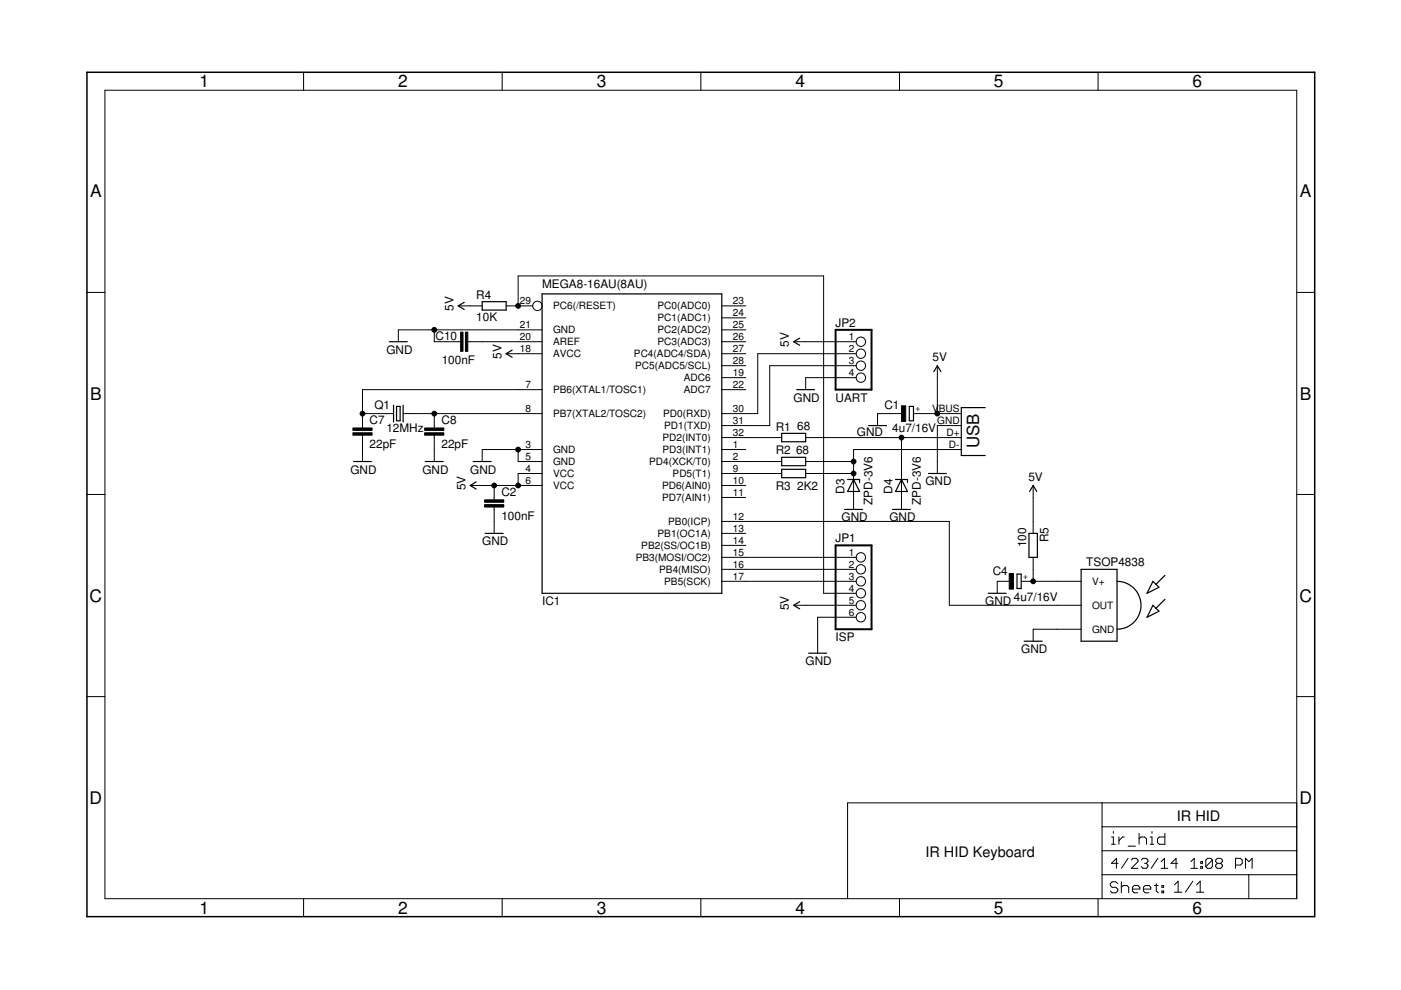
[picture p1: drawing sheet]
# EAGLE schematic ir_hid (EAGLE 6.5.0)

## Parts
C1  4u7/16V  CPOL-EUE2.5-5  [E2,5-5]
C2  100nF  C-EU025-024X044  [C025-024X044]
C4  4u7/16V  CPOL-EUE2.5-5  [E2,5-5]
C7  22pF  C-EU025-024X044  [C025-024X044]
C8  22pF  C-EU025-024X044  [C025-024X044]
C10  100nF  C-EU025-024X044  [C025-024X044]
D3  ZPD-3V6  ZPD  [DO35Z10]
D4  ZPD-3V6  ZPD  [DO35Z10]
IC1  MEGA8-16AU(8AU)  MEGA8-AI  [TQFP32-08]
JP1  ISP  PINHD-1X6  [1X06]
JP2  UART  PINHD-1X4  [1X04]
Q1  12MHz  CRYSTALHC49US  [HC49US]
R1  68  R-EU_0207/10  [0207/10]
R2  68  R-EU_0207/10  [0207/10]
R3  2K2  R-EU_0207/10  [0207/10]
R4  10K  R-EU_0207/10  [0207/10]
R5  100  R-EU_0207/10  [0207/10]
U$1  TSOP4838  [TSOP18XX]
X1  USBA-LP  USB-A-H  [USB-A-H]

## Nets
5V: C1.+ C2.1 IC1.4(VCC) IC1.6(VCC) IC1.18(AVCC) JP1.5 JP2.1 R4.1 R5.1 X1.VBUS(GND)
GND: C1.- C2.2 C4.- C7.2 C8.2 C10.1 D3.A D4.A IC1.3(GND) IC1.5(GND) IC1.21(GND) JP1.6 JP2.4 U$1.GND X1.GND(VBUS)
N$1: IC1.32(PD2(INT0)) R1.1
N$2: IC1.9(PD5(T1)) R3.1
N$3: IC1.2(PD4(XCK/T0)) R2.1
N$4: D4.C R1.2 X1.D+(D-)
N$5: C10.2 IC1.20(AREF)
N$6: D3.C R2.2 R3.2 X1.D-(D+)
N$7: C7.1 IC1.7(PB6(XTAL1/TOSC1)) Q1.1
N$8: C8.1 IC1.8(PB7(XTAL2/TOSC2)) Q1.2
N$9: IC1.29(PC6(/RESET)) JP1.4 R4.2
N$10: C4.+ R5.2 U$1.VCC(V+)
N$11: IC1.30(PD0(RXD)) JP2.2
N$12: IC1.15(PB3(MOSI/OC2)) JP1.1
N$13: IC1.16(PB4(MISO)) JP1.2
N$14: IC1.17(PB5(SCK)) JP1.3
N$15: IC1.31(PD1(TXD)) JP2.3
N$16: IC1.12(PB0(ICP)) U$1.OUT
Unconnected: IC1.1(PD3(INT1)) IC1.10(PD6(AIN0)) IC1.11(PD7(AIN1)) IC1.13(PB1(OC1A)) IC1.14(PB2(SS/OC1B)) IC1.19(ADC6) IC1.22(ADC7) IC1.23(PC0(ADC0)) IC1.24(PC1(ADC1)) IC1.25(PC2(ADC2)) IC1.26(PC3(ADC3)) IC1.27(PC4(ADC4/SDA)) IC1.28(PC5(ADC5/SCL))

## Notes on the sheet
- IR HID
- IR HID Keyboard

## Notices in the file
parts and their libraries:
SparkFun: Licensing: CC v3.0 Share-Alike You are welcome to use this library for commercial purposes.
